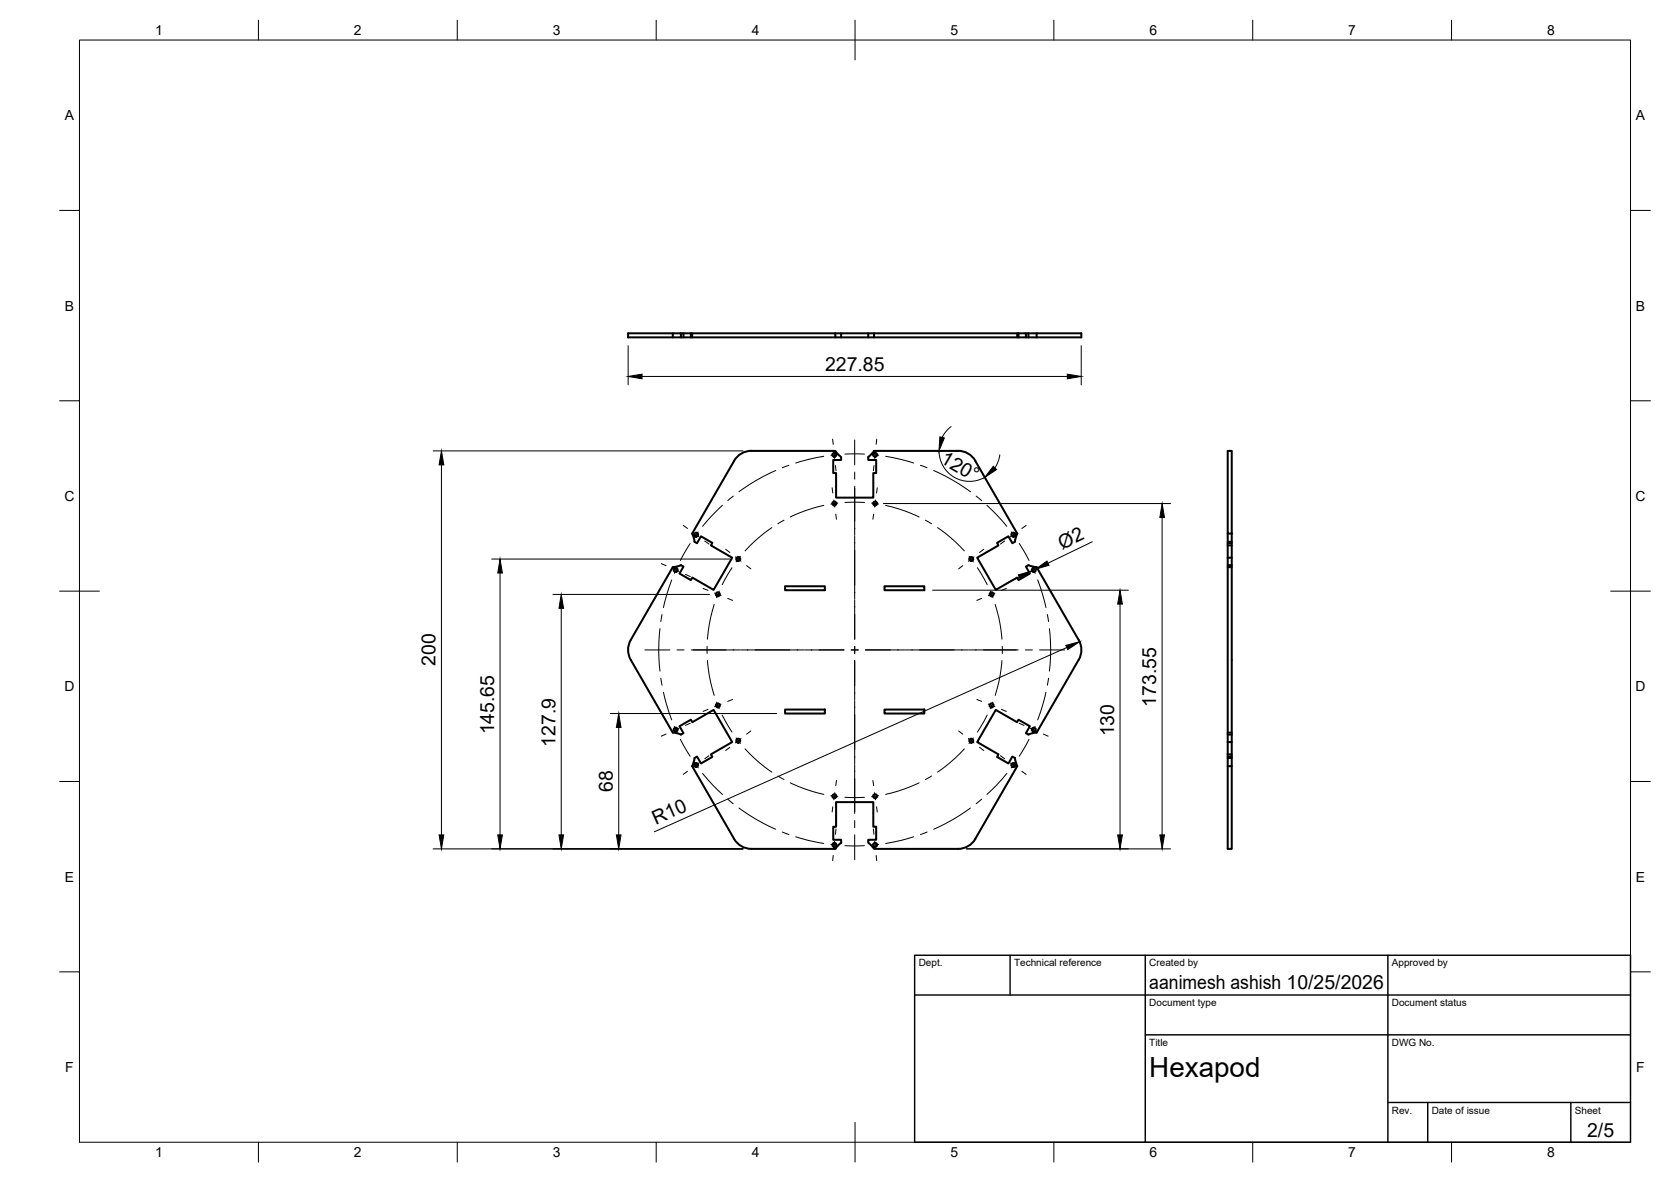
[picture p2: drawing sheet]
<svg xmlns="http://www.w3.org/2000/svg" width="420mm" height="297mm" viewBox="0 0 420 297" stroke-linecap="round" stroke-linejoin="round" font-family="sans-serif">
<!-- layer: Visible -->
<g fill="none" stroke="#000" stroke-width=".51">
<path d="M157.9 83.8h114v1h-114zM169.2 83.8v1M171.2 83.8v1M171.9 83.8v1M173.7 83.8v1M174 83.8v1M210 83.8v1M211.5 83.8v1M218.3 83.8v1M219.8 83.8v1M255.8 83.8v1M256.1 83.8v1"/>
<path d="M258 83.8v1M258.6 83.8v1M260.6 83.8v1M184.6 115.8l-10.6 18.3 .6 2 .7 .4 1-1.7 2.8 1.6-.3 .7 5.3 3.1-4.7 8-5.3-3.1-.4 .7-2.8-1.7 1-1.7-.7-.4M188.9 113.3a5 5 0 0 0-4.3 2.5M219.8 113.3h21.1M219.8 113.3l-1.5 1.5v.8h2v3.3h-.7v6.2h-9.4v-6.2h-.7v-3.3h2v-.7l-1.5-1.6h-21.1M240.9 113.3a4.9 4.9 0 0 1 4.3 2.5l10.6 18.3-.6 2.1-.6 .3-1-1.7-2.9 1.6 .4 .7-5.4 3.1 4.7 8 5.3-3.1 .4 .7 2.9-1.7-1-1.7 .6-.4M308.7 113.3h1v20.8h-1zM308.7 134.1v79.2h1v-70.8h-1M308.7 137.1h1M308.7 136.5h1"/>
<path d="M308.7 136.2h1M309.7 134.1v8.4M171.2 142l-2 .5-10.6 18.3a5 5 0 0 0 0 5l10.6 18.3 2 .5 .7-.4-1-1.7 2.8-1.6 .4 .6 5.3-3.1 4.7 8.1-5.3 3.1 .3 .6-2.8 1.7-1-1.8-.7 .4-.6 2 10.6 18.3M197.4 147.3h10v1h-10zM222.4 147.3h10v1h-10zM258.6 142l2.1 .5M260.6 142.5l10.6 18.3M308.7 140.2h1M308.7 142h1M197.4 178.3h10v1h-10zM222.4 178.3h10v1h-10zM271.2 165.8l-10.6 18.3"/>
<path d="M271.2 160.8a5 5 0 0 1 0 5M260.7 184.1l-2.1 .5-.6-.4 1-1.7-2.9-1.6-.4 .6-5.3-3.1-4.7 8.1 5.4 3.1-.4 .6 2.9 1.7 1-1.8 .6 .4 .6 2-10.6 18.3a5 5 0 0 1-4.3 2.5h-21.1l-1.5-1.5v-.8h2v-3.2h-.7v-6.2h-9.4v6.2h-.7v3.2h2v.8l-1.4 1.5M308.7 186.5h1M308.7 184.6h1M308.7 184.1h1M308.7 192.5h1M308.7 190.5h1M308.7 190.1h1M308.7 189.6h1M184.6 210.8a5 5 0 0 0 4.3 2.5h21.1"/>
<circle cx="209.8" cy="114.3" r=".5"/>
<circle cx="220" cy="114.3" r=".5"/>
<circle cx="175" cy="134.4" r=".5"/>
<circle cx="209.8" cy="126.5" r=".5"/>
<circle cx="220" cy="126.5" r=".5"/>
<circle cx="254.8" cy="134.4" r=".5"/>
<circle cx="169.9" cy="143.3" r=".5"/>
<circle cx="180.5" cy="149.3" r=".5"/>
<circle cx="185.6" cy="140.5" r=".5"/>
<circle cx="244.2" cy="140.5" r=".5"/>
<circle cx="249.3" cy="149.3" r=".5"/>
<circle cx="259.9" cy="143.3" r=".5"/>
<circle cx="180.5" cy="177.3" r=".5"/>
<circle cx="249.3" cy="177.3" r=".5"/>
<circle cx="169.9" cy="183.4" r=".5"/>
<circle cx="175" cy="192.3" r=".5"/>
<circle cx="185.6" cy="186.1" r=".5"/>
<circle cx="244.2" cy="186.1" r=".5"/>
<circle cx="254.8" cy="192.3" r=".5"/>
<circle cx="259.9" cy="183.4" r=".5"/>
<circle cx="209.8" cy="212.3" r=".5"/>
<circle cx="209.8" cy="200.1" r=".5"/>
<circle cx="220" cy="212.3" r=".5"/>
<circle cx="220" cy="200.1" r=".5"/>
</g>
<!-- layer: BORDER -->
<g fill="none" stroke="#000" stroke-width=".25">
<path d="M20 10.1h390v276.9h-390zM65 5.1v5M115 5.1v5M165 5.1v5M215 5.1v10M265 5.1v5M315 5.1v5M365 5.1v5M15 52.9h5M410 52.9h5M15 100.7h5M410 100.7h5"/>
<path d="M15 148.6h10M405 148.6h10M15 196.4h5M410 196.4h5M15 244.2h5M410 244.2h5M65 287v5M115 287v5M165 287v5M215 282.1v9.9M265 287v5M315 287v5"/>
<path d="M365 287v5"/>
</g>
<!-- layer: TITLEBLOCK -->
<path d="M230 240.1h180v46.9h-180zM230 250h180M254 240.1v9.9M288 240.1v46.9M349 240.1v46.9M288 260.1h122M349 277.1h61M359 277.1v9.9M395 277.1v9.9" fill="none" stroke="#000" stroke-width=".36"/>
<!-- layer: Smart Centers -->
<g fill="none" stroke="#000" stroke-width=".25">
<path d="M195.1 118.2l-4.8 2.5-4.5 2.9M198.4 116.9l-1.7 .6M207.1 114.7l-3.9 .8-3.1 .9M209.4 110.3l.1 1.4M209.7 113.4l.2 1.8M210.1 117l.1 1.3M210.7 114.2l-1.8 .2M212.4 114.1h5M214.9 110.6v6.2M214.9 118.6v1.8M219.2 114.2l1.7 .2M219.8 117l-.2 1.3"/>
<path d="M220.1 113.4l-.2 1.8M220.5 110.3l-.2 1.4M222.7 114.7l3.9 .8 3.1 .9M231.4 116.9l1.7 .6M234.8 118.2l4.7 2.5 4.5 2.9M171.8 132l1.1 .8M173.5 136.6l-2.4 4.3M174.3 133.9l1.4 1M175.6 133.7l-1.1 1.4M177.2 136l1.1 .7M181.7 127l-2.4 2.3-2.6 3M182.5 138l1 .8"/>
<path d="M184.4 124.7l-1.4 1.1M184.9 139.9l1.4 1.1M186.2 139.8l-1.1 1.4M194.1 132.6l-3.2 2.4-3.6 3.4M197.1 130.7l-1.5 .9M207.1 127l-4.7 1.4-3.7 1.5M209.2 122.6l.2 1.3M209.7 125.7l.2 1.7M210.1 129.2l.2 1.3M210.7 126.4l-1.8 .3M212.4 126.3h5M214.9 122.2v12.3"/>
<path d="M214.9 134.7v15.9M219.2 126.4l1.7 .3M219.7 129.2l-.2 1.3M220.2 125.7l-.3 1.7M220.6 122.6l-.2 1.3M222.7 127l4.8 1.4 3.6 1.5M232.7 130.7l1.5 .9M235.7 132.6l3.2 2.4 3.6 3.4M243.7 139.8l1 1.4M244.9 139.9l-1.4 1.1M245.4 124.7l1.4 1.1M247.4 138l-1.1 .8"/>
<path d="M248.2 127l2.3 2.3 2.7 3M252.6 136l-1.1 .7M254.3 133.7l1 1.4M255.5 133.9l-1.4 1M256.3 136.6l2.4 4.3M258 132l-1.1 .8M165.9 158l-.3 5.3 .3 5.4M166.3 141.6l1.2 .6M166.5 154.4l-.3 1.8M168.9 145.7l-1.3 3.8-.8 3.2M169.1 142.9l1.6 .7M170.3 142.4l-.7 1.7"/>
<path d="M172.4 144.3l1.2 .6M176.8 147.9l1.2 .5M179.6 151.9l-1.2 4.8-.5 3.9M179.7 149l1.6 .7M180.8 148.5l-.6 1.7M183 150.4l1.2 .5M184 142.7l-2.4 4.2M187.7 142.1l1.1 .8M214.9 150.8v9.8M242.1 142.1l-1.1 .8M245.8 142.7l2.4 4.2M246.8 150.4l-1.2 .5"/>
<path d="M249 148.5l.7 1.7M250.1 149l-1.6 .7M250.2 151.9l1.2 4.8 .5 3.9M253 147.9l-1.2 .5M257.5 144.3l-1.3 .6M259.5 142.4l.8 1.7M260.7 142.9l-1.6 .7M260.9 145.7l1.3 3.8 .8 3.2M263.4 154.4l.3 1.8M263.5 141.6l-1.2 .6M263.9 158l.3 5.3-.3 5.4M162.1 163.3h6.3"/>
<path d="M166.2 170.4l.3 1.8M166.8 174l.8 3.1 1.3 3.8M170.2 163.3h1.8M173.8 163.3h12.3M177.8 162.4v1.8M177.9 166l.5 3.9 1.2 4.9M178 178.3l-1.2 .5M180.2 176.4l.6 1.7M181.3 176.9l-1.6 .7M181.6 179.7l2.4 4.3M184.2 175.8l-1.2 .5M186.3 163.3h15.9"/>
<path d="M202.4 163.3h9.8M214 163.3h1.8M214.9 162.4v1.8M214.9 166v9.9M214.9 176.1v15.8M217.6 163.3h9.9M227.6 163.3h15.9M243.7 163.3h12.3M245.6 175.8l1.2 .5M248.2 179.7l-2.4 4.3M248.5 176.9l1.6 .7M249.7 176.4l-.7 1.7"/>
<path d="M251.8 178.3l1.2 .5M251.9 166l-.5 3.9-1.2 4.9M252 162.4v1.8M257.8 163.3h1.8M261.4 163.3h6.3M263 174l-.8 3.1-1.3 3.8M263.7 170.4l-.3 1.8M167.5 184.5l-1.2 .5M169.6 182.6l.7 1.6M170.7 183l-1.6 .8M171.1 185.8l2.4 4.2M172.9 193.8l-1.1 .8"/>
<path d="M173.6 181.7l-1.2 .6M174.5 191.5l1.1 1.5M175.7 191.7l-1.4 1.1M176.7 194.4l2.6 3 2.4 2.3M178.3 189.9l-1.1 .8M183.5 187.8l-1 .8M185.1 185.4l1.1 1.4M186.3 185.6l-1.4 1.1M187.3 188.2l3.6 3.5 3.2 2.3M188.8 183.7l-1.1 .8M195.6 195l1.5 .9M198.7 196.7l3.7 1.6 4.7 1.3"/>
<path d="M208.9 200l1.8 .2M209.9 199.2l-.2 1.8M210.3 196.1l-.2 1.3M214.9 192.1v12.3M219.5 196.1l.2 1.3M219.9 199.2l.3 1.8M220.9 200l-1.7 .2M231.1 196.7l-3.6 1.6-4.8 1.3M234.2 195l-1.5 .9M241 183.7l1.1 .8M242.5 188.2l-3.6 3.5-3.2 2.3M243.5 185.6l1.4 1.1"/>
<path d="M244.7 185.4l-1.1 1.4M246.3 187.8l1.1 .8M251.5 189.9l1.1 .8M253.2 194.4l-2.7 3-2.3 2.3M254.1 191.7l1.4 1.1M255.3 191.5l-1 1.5M256.2 181.7l1.3 .6M256.9 193.8l1.1 .8M258.7 185.8l-2.4 4.2M259.1 183l1.6 .8M260.3 182.6l-.8 1.6M262.3 184.5l1.2 .5"/>
<path d="M183 200.8l1.4 1.2M185.8 203.1l4.5 2.9 4.8 2.4M196.7 209.1l1.7 .6M200.1 210.3l3.1 .9 3.9 .8M208.9 212.2l1.8 .2M209.4 202.7l-.2 1.4M209.5 215l-.1 1.3M209.9 211.4l-.2 1.8M210.2 208.3l-.1 1.4M212.4 212.5h5M212.4 200.4h5M214.9 206.2v1.8"/>
<path d="M214.9 209.8v6.3M219.6 208.3l.2 1.4M219.9 211.4l.2 1.8M220.3 215l.2 1.3M220.4 202.7l.2 1.4M220.9 212.2l-1.7 .2M229.7 210.3l-3.1 .9-3.9 .8M233.1 209.1l-1.7 .6M244 203.1l-4.5 2.9-4.7 2.4M246.8 200.8l-1.4 1.2"/>
</g>
<!-- layer: FD_Dimensions -->
<g fill="none" stroke="#000" stroke-width=".25">
<path d="M157.9 86.9v9.8M161.4 94.6h107M271.9 86.9v9.8M108.9 113.3h77.9M111 116.8v93M236.1 113.3a7.7 7.7 0 0 0 11.5 6.6M239.1 107.2l-1.2 1.2-1 1.5M251.4 114.3l-.4 1.7-.8 1.6M222.1 126.5h72.2M274.6 136.2l-11.1 5.3M292.2 130.1v79.7M123.6 140.5h59.9"/>
<path d="M125.7 144v65.8M139 149.4h39.4M141.1 152.9v56.9M234.5 148.3h49.2M256.3 145l-3.1 1.5M260.3 143.1l-.8 .4M281.6 151.8v58M153.5 179.3h41.8M268.2 162.7l-103.7 46.3M155.6 182.8v27M108.9 213.3h77.9M243 213.3h51.3"/>
</g>
<g fill="#000" stroke="#000" stroke-width=".25">
<path d="M157.9 94.6l3.5-.6v1.2zM268.4 94l3.5 .6-3.5 .6zM111 113.3l.6 3.5h-1.2zM236.3 109.8l1.1 .3-1.3 3.2zM249.8 117.2l.8 .8-3 2zM292.2 126.5l.6 3.6h-1.2zM125.7 140.5l.6 3.5h-1.1zM141.1 149.4l.6 3.5h-1.2zM256.1 144.5l3.4-1-2.9 2zM260.3 143.1l2.9-2.1 .6 1.1zM281.6 148.3l.6 3.5h-1.2zM268 162.2l3.4-.9-2.9 1.9z"/>
<path d="M155.6 179.3l.5 3.5h-1.1zM110.4 209.8h1.2l-.6 3.5zM125.2 209.8h1.1l-.6 3.5zM140.5 209.8h1.2l-.6 3.5zM155 209.8h1.1l-.5 3.5zM281 209.8h1.2l-.6 3.5zM291.6 209.8h1.2l-.6 3.5z"/>
</g>
<text font-size="7" x="289" y="270.6">Hexapod</text>
<g font-size="4.9">
<text x="207.5" y="93.2">227.85</text>
<text x="236.2" y="116.1" transform="rotate(30 236.2 116.1)">120°</text>
<text x="267.1" y="138.1" transform="rotate(-26 267.1 138.1)">Ø2</text>
<text x="109.5" y="167.4" transform="rotate(-90 109.5 167.4)">200</text>
<text x="290.7" y="177.6" transform="rotate(-90 290.7 177.6)">173.55</text>
<text x="124.3" y="184.6" transform="rotate(-90 124.3 184.6)">145.65</text>
<text x="280.2" y="185" transform="rotate(-90 280.2 185)">130</text>
<text x="139.7" y="187.6" transform="rotate(-90 139.7 187.6)">127.9</text>
<text x="154.1" y="199" transform="rotate(-90 154.1 199)">68</text>
<text x="164.9" y="207.3" transform="rotate(-24 164.9 207.3)">R10</text>
<text x="289" y="248.5">aanimesh ashish 10/25/2026</text>
<text x="399.1" y="285.7">2/5</text>
</g>
<g font-size="3.5">
<text x="39" y="8.8">1</text>
<text x="89" y="8.8">2</text>
<text x="139" y="8.8">3</text>
<text x="189" y="8.8">4</text>
<text x="239" y="8.8">5</text>
<text x="289" y="8.8">6</text>
<text x="339" y="8.8">7</text>
<text x="389" y="8.8">8</text>
<text x="16.3" y="30.2">A</text>
<text x="411.3" y="30.2">A</text>
<text x="16.3" y="78">B</text>
<text x="411.3" y="78">B</text>
<text x="16.2" y="125.9">C</text>
<text x="411.2" y="125.9">C</text>
<text x="16.2" y="173.7">D</text>
<text x="411.2" y="173.7">D</text>
<text x="16.3" y="221.6">E</text>
<text x="411.3" y="221.6">E</text>
<text x="16.4" y="269.4">F</text>
<text x="411.4" y="269.4">F</text>
<text x="39" y="290.8">1</text>
<text x="89" y="290.8">2</text>
<text x="139" y="290.8">3</text>
<text x="189" y="290.8">4</text>
<text x="239" y="290.8">5</text>
<text x="289" y="290.8">6</text>
<text x="339" y="290.8">7</text>
<text x="389" y="290.8">8</text>
</g>
<g font-size="2.5">
<text x="231" y="242.9">Dept.</text>
<text x="255" y="242.9">Technical reference</text>
<text x="289" y="242.9">Created by</text>
<text x="350" y="242.9">Approved by</text>
<text x="289" y="252.8">Document type</text>
<text x="350" y="252.8">Document status</text>
<text x="289" y="262.9">Title</text>
<text x="350" y="262.9">DWG No.</text>
<text x="350" y="279.9">Rev.</text>
<text x="360" y="279.9">Date of issue</text>
<text x="396" y="279.9">Sheet</text>
</g>
</svg>
